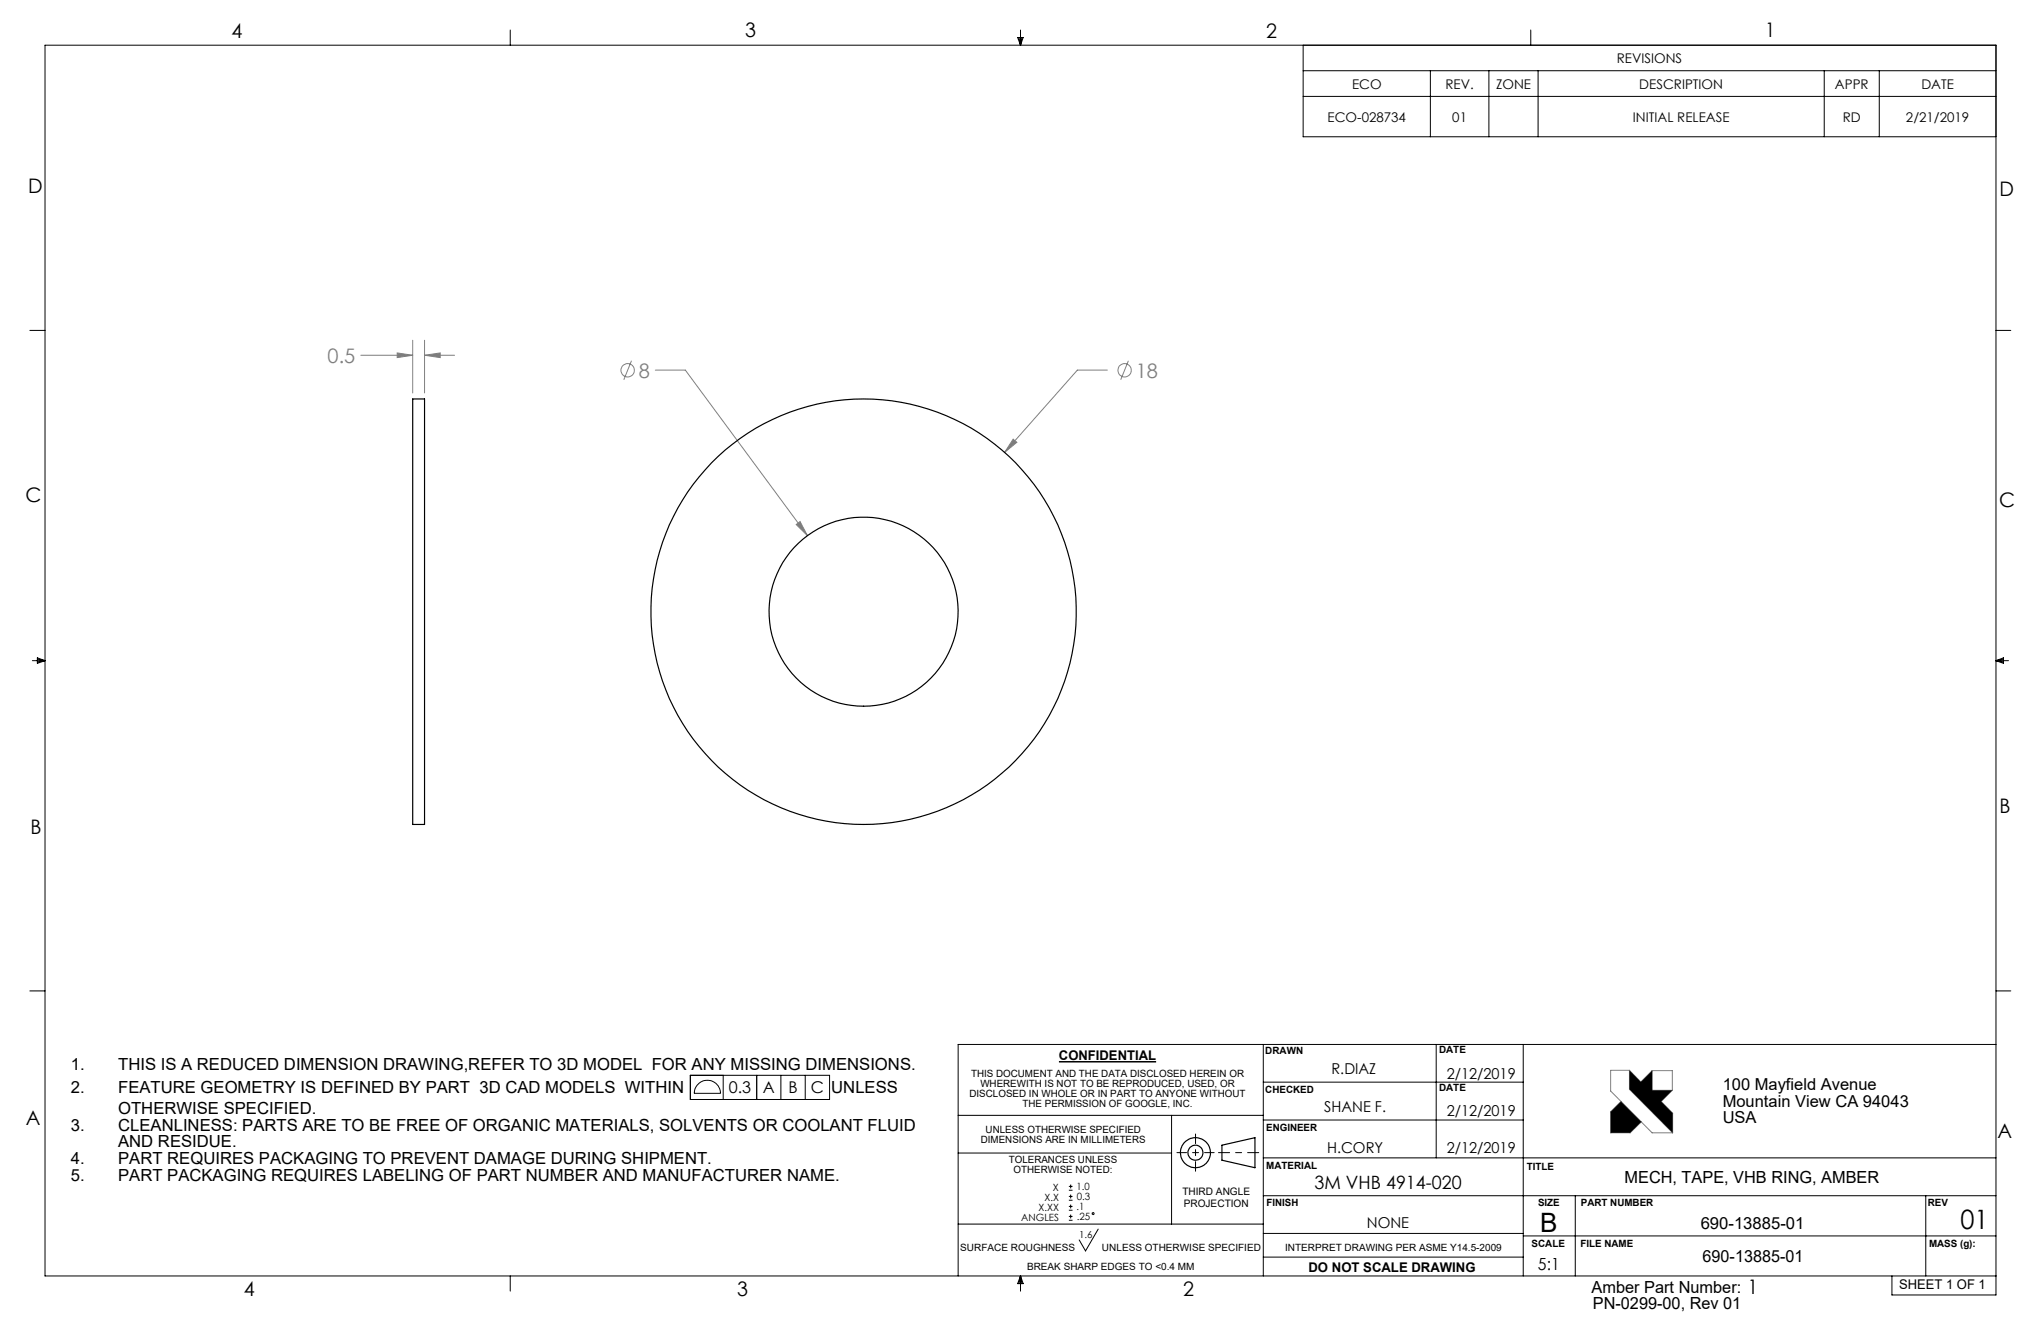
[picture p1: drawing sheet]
<svg xmlns="http://www.w3.org/2000/svg" width="432mm" height="279mm" viewBox="0 0 432 279" stroke-linecap="round" stroke-linejoin="round" font-family="sans-serif">
<g fill="none" stroke="#000" stroke-width=".25">
<path d="M258.5 242.2l7-1.6v6.4l-7-1.6z"/>
<circle cx="252.9" cy="243.8" r="1.59"/>
<circle cx="252.9" cy="243.8" r="3.2"/>
</g>
<path d="M257.8 243.8h8.5" fill="none" stroke="#000" stroke-width=".21" stroke-dasharray="15.2 1.3 1.3 1.3" stroke-dashoffset="12.9"/>
<path d="M252.9 239.9v7.8M249 243.8h7.9" fill="none" stroke="#000" stroke-width=".21" stroke-dasharray="15.2 1.3 1.3 1.3" stroke-dashoffset="13.2"/>
<g fill="none" stroke="#000" stroke-width=".21">
<path d="M107.9 6.3v3.3M215.3 7.9h1.2l-.6 1.7zM215.6 7.9l.3 1.7M215.9 6.3v3.3M216.2 7.9l-.3 1.7M275.7 9.6v19.3h146.6M275.7 15h146.6M302.6 15v13.9M315 15v13.9M323.9 6.3v3.3M325.4 15v13.9M385.9 15v13.9"/>
<path d="M397.6 15v13.9M275.7 20.4h146.6M6.3 69.9h3.2M422.3 69.9h3.1M6.8 139.7h2.7M7.9 139.1l1.6 .6-1.6 .6zM7.9 139.4l1.6 .3M9.5 139.7l-1.6 .3M422.3 139.7h2.6M422.3 139.7l1.6 .3M422.3 139.7l1.6-.6v1.2zM423.9 139.4l-1.6 .3"/>
<path d="M6.3 209.6h3.2M422.3 209.6h3.1M146 227.4h29.5v5.2h-29.5zM147.5 229.5a2.77 2.77 0 0 1 3.1-.9 2.77 2.77 0 0 1 1.8 2.6h-5.5a2.65 2.65 0 0 1 .6-1.7zM153 227.4v5.2M160.1 227.4v5.2M165.2 227.4v5.2M170.4 227.4v5.2M202.7 235.9h64.6M247.9 235.9v23M267.3 236.9h55M267.3 228.9h55"/>
<path d="M267.3 220.9v49M303.8 220.9v24M322.3 220.9v49M422.3 220.9h-219.6v49M202.7 243.9h45.2M202.7 258.9h64.6M226.1 251.7h.8M226.1 250.9h.8M226.1 253.9h.8M226.1 253h.8M226.1 256h.8M226.1 255.2h.8"/>
<path d="M226.1 258.1h.8M226.1 257.3h.8M226.5 250.5v.9M226.5 252.7v.8M226.5 254.8v.8M226.5 256.9v.8M232.3 260l-2.6 4.6-1.4-2.3M267.3 252.9h155M267.3 244.9h155M333.3 252.9v17M407.4 252.9v17M107.9 269.9v3.2"/>
<path d="M215.9 269.9v3.2M215.9 269.9l.6 1.6h-1.2zM215.9 269.9l-.3 1.6M215.9 269.9l.3 1.6M267.3 260.9h55M267.3 265.9h55M322.3 261.4h100M400.3 269.9v4h22v-264.3h-412.8v260.3h412.8"/>
<circle cx="231.3" cy="256.7" r=".19"/>
</g>
<g fill="none" stroke="#808080" stroke-width=".21">
<path d="M76.3 75.1h11M84 74.6l3.3 .5-3.3 .5zM87.3 72v11.1M89.8 75.1l3.3-.5v1zM89.8 72v11.1M89.8 75.1h6.4M133.6 76.3l-1.6 4M138.6 78.3h6.4l25.8 35M234.3 78.3h-6.4l-15.4 17.4M238.7 76.3l-1.6 4M214.3 92.9l.8 .7-2.6 2.1zM168.5 110.9l.8-.6 1.5 3z"/>
<path d="M342.9 233l-2.2 2.2v4.4h4.2l2.3-2.3M344.7 226.4h-4v4.4l8.8 8.8h4.4M344.7 226.4v4l9.2 9.2M344.7 226.4l2.4 2.4 2.4-2.4M349.5 226.4h4.3v4.2M349.5 226.4v4.2h4.3M353.8 230.6l-2.4 2.4 2.5 2.4v4.2"/>
<circle cx="132.8" cy="78.3" r="1.41"/>
<circle cx="237.9" cy="78.3" r="1.4"/>
</g>
<path d="M340.7 235.2v4.4h4.2l2.3-2.3-4.3-4.3zM344.7 226.4v4l9.2 9.2v-4.2l-2.5-2.4 2.4-2.4h-4.3v-4.2l-2.4 2.4z" fill-rule="evenodd" fill="#000"/>
<path d="M224 224.6h20.6" fill="none" stroke="#000" stroke-width=".32"/>
<path d="M214.3 92.9l-1.8 2.8 2.6-2.1zM168.5 110.9l2.3 2.4-1.5-3zM89.8 75.1l3.3-.5v1zM84 74.6l3.3 .5-3.3 .5z" fill="#808080"/>
<g fill="none" stroke="#000" stroke-width=".25">
<path d="M87.3 84.4h2.5v90h-2.5z"/>
<circle cx="182.7" cy="129.4" r="20"/>
<circle cx="182.7" cy="129.4" r="45"/>
</g>
<g font-size="5.6">
<text x="325.9" y="260.6">B</text>
<text x="414.8" y="260">01</text>
</g>
<g font-size="4.2">
<text x="49" y="8.1">4</text>
<text x="157.6" y="7.8">3</text>
<text x="267.9" y="8.1">2</text>
<text x="373.5" y="7.7">1</text>
<text x="6" y="40.7">D</text>
<text x="423" y="41.5">D</text>
<text x="5.4" y="106.2">C</text>
<text x="422.9" y="107.2">C</text>
<text x="423" y="172.1">B</text>
<text x="6.5" y="176.3">B</text>
<text x="5.5" y="238">A</text>
<text x="422.6" y="240.8">A</text>
<text x="51.6" y="274.1">4</text>
<text x="155.9" y="274.2">3</text>
<text x="250.3" y="274.2">2</text>
<text x="369.8" y="273.8">1</text>
</g>
<g font-size="4.2" fill="#808080">
<text x="69.3" y="76.7">0.5</text>
<text x="135.1" y="79.9">8</text>
<text x="240.3" y="79.9">18</text>
</g>
<text font-size="3.9" x="278.1" y="251.5">3M VHB 4914-020</text>
<g font-size="3.5">
<text x="15" y="226.3">1.</text>
<text x="25" y="226.3">THIS IS A REDUCED DIMENSION DRAWING,REFER TO 3D MODEL FOR ANY MISSING DIMENSIONS.</text>
<text x="15" y="231.2">2.</text>
<text x="25" y="231.2">FEATURE GEOMETRY IS DEFINED BY PART 3D CAD MODELS WITHIN</text>
<text x="175.9" y="231.2">UNLESS</text>
<text x="364.5" y="230.5">100 Mayfield Avenue</text>
<text x="15" y="239.2">3.</text>
<text x="25" y="235.6">OTHERWISE SPECIFIED.</text>
<text x="25" y="239.2">CLEANLINESS: PARTS ARE TO BE FREE OF ORGANIC MATERIALS, SOLVENTS OR COOLANT FLUID</text>
<text x="364.5" y="234.1">Mountain View CA 94043</text>
<text x="364.5" y="237.6">USA</text>
<text x="25" y="242.7">AND RESIDUE.</text>
<text x="15" y="246.2">4.</text>
<text x="15" y="249.8">5.</text>
<text x="25" y="246.2">PART REQUIRES PACKAGING TO PREVENT DAMAGE DURING SHIPMENT.</text>
<text x="25" y="249.8">PART PACKAGING REQUIRES LABELING OF PART NUMBER AND MANUFACTURER NAME.</text>
<text x="343.7" y="250.2">MECH, TAPE, VHB RING, AMBER</text>
<text x="359.8" y="259.9">690-13885-01</text>
<text x="325.4" y="268.7">5:1</text>
<text x="360.2" y="266.9">690-13885-01</text>
<text x="336.7" y="273.4">Amber Part Number:</text>
<text x="337" y="276.9">PN-0299-00, Rev 01</text>
</g>
<g font-size="3.4">
<text x="154.2" y="231.3">0.3</text>
<text x="161.4" y="231.3">A</text>
<text x="166.8" y="231.3">B</text>
<text x="171.6" y="231.3">C</text>
</g>
<g font-size="3.2">
<text x="281.7" y="227.1">R.DIAZ</text>
<text x="306.1" y="228.2">2/12/2019</text>
<text x="280.1" y="235.2">SHANE F.</text>
<text x="306.1" y="236.1">2/12/2019</text>
<text x="280.8" y="244">H.CORY</text>
<text x="306.1" y="244">2/12/2019</text>
<text x="289.2" y="259.8">NONE</text>
</g>
<g font-size="2.8">
<text x="342.1" y="13.3">REVISIONS</text>
<text x="286" y="18.7">ECO</text>
<text x="305.8" y="18.7">REV.</text>
<text x="316.5" y="18.7">ZONE</text>
<text x="346.8" y="18.7">DESCRIPTION</text>
<text x="388.2" y="18.7">APPR</text>
<text x="406.5" y="18.7">DATE</text>
<text x="280.9" y="25.7">ECO-028734</text>
<text x="307.3" y="25.7">01</text>
<text x="345.5" y="25.7">INITIAL RELEASE</text>
<text x="389.9" y="25.7">RD</text>
<text x="403.2" y="25.7">2/21/2019</text>
<text x="224" y="224.3">CONFIDENTIAL</text>
<text x="276.8" y="269">DO NOT SCALE DRAWING</text>
<text x="401.8" y="272.7">SHEET 1 OF 1</text>
</g>
<g font-size="2.2">
<text x="250.1" y="252.7">THIRD ANGLE</text>
<text x="250.4" y="255.3">PROJECTION</text>
</g>
<g font-size="2.1">
<text x="205.4" y="227.9">THIS DOCUMENT AND THE DATA DISCLOSED HEREIN OR</text>
<text x="267.7" y="223">DRAWN</text>
<text x="304.5" y="222.8">DATE</text>
<text x="205.1" y="232.1">DISCLOSED IN WHOLE OR IN PART TO ANYONE WITHOUT</text>
<text x="207.4" y="230">WHEREWITH IS NOT TO BE REPRODUCED, USED, OR</text>
<text x="267.7" y="231.1">CHECKED</text>
<text x="304.5" y="230.8">DATE</text>
<text x="208.5" y="239.6">UNLESS OTHERWISE SPECIFIED</text>
<text x="216.3" y="234.2">THE PERMISSION OF GOOGLE, INC.</text>
<text x="267.9" y="239.2">ENGINEER</text>
<text x="207.5" y="241.7">DIMENSIONS ARE IN MILLIMETERS</text>
<text x="213.4" y="246">TOLERANCES UNLESS</text>
<text x="214.4" y="248.1">OTHERWISE NOTED:</text>
<text x="222.8" y="251.8">X</text>
<text x="227.8" y="251.7">1.0</text>
<text x="267.9" y="247.1">MATERIAL</text>
<text x="323" y="247.4">TITLE</text>
<text x="219.7" y="256">X.XX</text>
<text x="221" y="253.9">X.X</text>
<text x="227.8" y="256">.1</text>
<text x="227.8" y="253.8">0.3</text>
<text x="267.9" y="255.1">FINISH</text>
<text x="325.4" y="255">SIZE</text>
<text x="334.4" y="255">PART NUMBER</text>
<text x="407.9" y="255">REV</text>
<text x="216.1" y="258.2">ANGLES</text>
<text x="227.8" y="258.1">.25</text>
<text x="228.3" y="261.8">1.6</text>
<text x="324" y="263.7">SCALE</text>
<text x="334.4" y="263.7">FILE NAME</text>
<text x="408.1" y="263.7">MASS (g):</text>
<text x="203.2" y="264.5">SURFACE ROUGHNESS</text>
<text x="217.3" y="268.6">BREAK SHARP EDGES TO &lt;0.4 MM</text>
<text x="233.1" y="264.5">UNLESS OTHERWISE SPECIFIED</text>
<text x="271.9" y="264.5">INTERPRET DRAWING PER ASME Y14.5-2009</text>
</g>
</svg>
